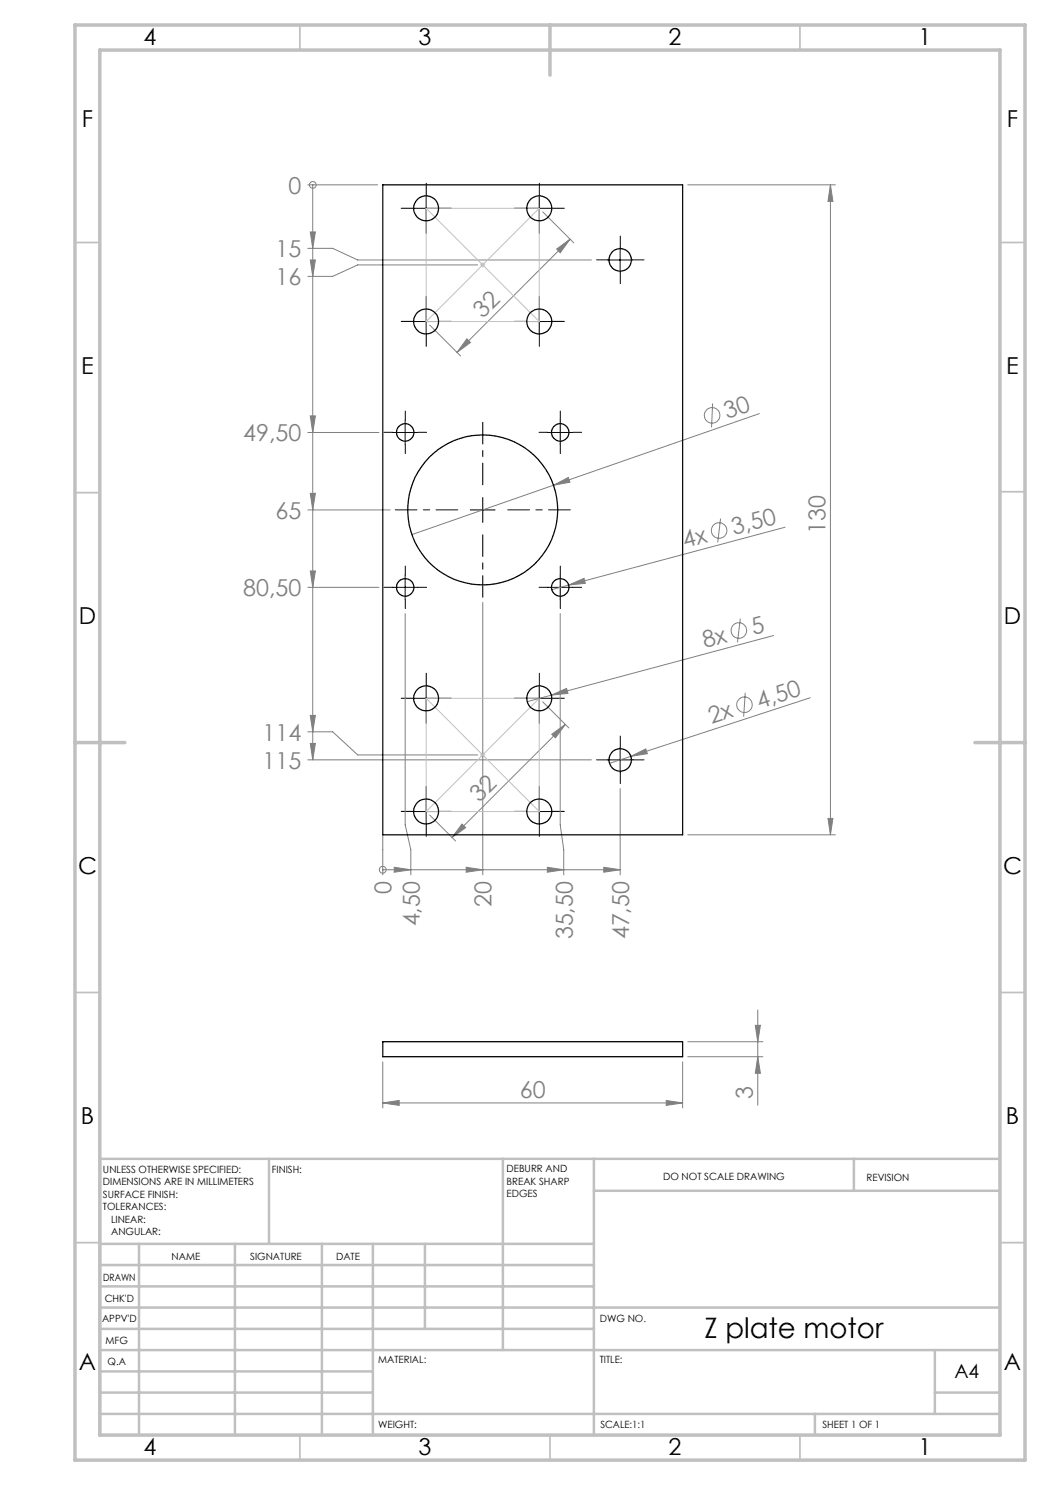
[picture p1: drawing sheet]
<svg xmlns="http://www.w3.org/2000/svg" width="210mm" height="297mm" viewBox="0 0 210 297" stroke-linecap="round" stroke-linejoin="round" font-family="sans-serif">
<g fill="none" stroke="#808080" stroke-width=".2">
<path d="M61.6 37h13.9M62.5 37h.1M62.5 37v115M137.5 37h29.6M166.1 37l.5 3.3h-1zM166.1 37v130M61.6 49.7h4.9l5 2.3h46.8M62.1 46.4h1l-.6 3.3zM62.1 52h1l-.6 3.3zM95.5 53h-24l-5 2.3h-4.9M108.5 42.4l6.3 6.2M111.3 49.8l2.7-2-2 2.7z"/>
<path d="M114 47.8l-22.6 22.7M85.9 65l6.2 6.2M93.4 67.8l.7 .7-2.7 2zM61.6 86.5h14.2M62.1 83.2h1l-.6 3.3zM62.1 98.7h1l-.6 3.3zM110.7 97l3-1.5 .3 .9zM110.7 97l-28.3 9.9M142.5 80.7l-.2 4.8M151.9 82.7l-41.2 14.3M61.6 102h16.4M61.6 117.5h14.2"/>
<path d="M62.1 114.2h1l-.6 3.3zM113.7 117l3.1-1.3 .3 1zM113.7 117l-3.4 .9M144.1 103.7l-.6 4.8M157 105.4l-43.3 11.6M81 122.7v42.3l1.2 5v5M96.6 120.5v54.5M110.3 139l3-1.3 .3 1zM110.3 139l-4.9 1.3M112 122.7v42.3l.7 5v5M148.1 123.7l-.6 4.8M149 138.6l-.3 4.7"/>
<path d="M154.7 127.1l-44.4 11.9M162 139.6l-35.8 11.7M61.6 146.4h4.9l5 4.6h24M61.6 152h56.7M62.1 143.1h1l-.6 3.3zM62.1 148.7h1l-.6 3.3zM108.5 140.4l5.3 5.2M110.3 146.9l2.8-2-2 2.7zM113.1 144.9l-22.7 22.6M124 157.7v17.3M126.2 151.3l3-1.5 .3 .9zM126.2 151.3l-4.3 1.4"/>
<path d="M76.6 174h.1M76.6 167v8M76.6 174h47.4M78.8 173.5l3.4 .5-3.4 .4zM85.9 163l5.2 5.2M92.4 164.8l.7 .7-2.7 2zM93.2 173.5l3.4 .5-3.4 .4zM109.5 173.5l3.2 .5-3.2 .4zM120.8 173.5l3.2 .5-3.2 .4zM137.5 167h29.6M165.6 163.7h1l-.5 3.3zM76.6 212.4v9.2"/>
<path d="M136.5 212.4v9.2M137.5 211.3h15.1M137.5 208.3h15.1M151.1 205.1h1l-.5 3.2zM151.6 202v19M151.6 211.3l.5 3.4h-1zM76.6 220.6l3.2-.5v1zM76.6 220.6h59.9M133.2 220.1l3.3 .5-3.3 .5z"/>
<circle cx="62.6" cy="37" r=".68"/>
<circle cx="142.4" cy="83.1" r="1.56"/>
<circle cx="143.8" cy="106.1" r="1.55"/>
<circle cx="147.8" cy="126.1" r="1.55"/>
<circle cx="148.9" cy="141" r="1.55"/>
<circle cx="76.5" cy="174" r=".69"/>
</g>
<g fill="none" stroke="#c0c0c0" stroke-width=".2">
<path d="M85.2 41.7v22.6M85.2 41.7h22.6M85.2 41.7l22.6 22.6M96 53h1M96.2 52.6l.7 .7M96.6 52.5v1M107.8 41.7l-22.6 22.6M107.8 41.7v22.6M85.2 64.3h22.6M85.2 139.7v22.6M85.2 139.7h22.6M85.2 139.7l22.6 22.6"/>
<path d="M107.8 139.7v22.6M107.8 139.7l-22.6 22.6M96 151h1M96.2 150.6l.7 .7M96.6 150.5v1M96.9 150.6l-.7 .7M85.2 162.3h22.6"/>
</g>
<path d="M96.6 97v-12.5M91.6 102h-12.5M96.6 107v12.5M101.6 102h12.5" fill="none" stroke="#000" stroke-width=".2" stroke-dasharray="15.2 1.3 1.3 1.3" stroke-dashoffset="10.9"/>
<g fill="none" stroke="#000" stroke-width=".2" stroke-dasharray="15.2 1.3 1.3 1.3">
<path d="M85.2 39.2v-2.5M107.9 39.2v-2.5M82.7 41.7h-2.5M85.2 44.2v2.5M87.7 41.7h2.5M105.4 41.7h-2.5M107.9 44.2v2.5M110.4 41.7h2.5M121.6 52h-2.3M124.1 54.5v2.2M124.1 49.5v-2.3M126.6 52h2.2"/>
<path d="M82.7 64.3h-2.5M85.2 66.8v2.5M85.2 61.8v-2.5M87.7 64.3h2.5M105.4 64.3h-2.5M107.9 66.8v2.5M107.9 61.8v-2.5M110.4 64.3h2.5M78.6 86.5h-1.8M81.1 89v1.7M81.1 84v-1.8M83.6 86.5h1.7"/>
<path d="M109.6 86.5h-1.8M112.1 89v1.7M112.1 84v-1.8M114.6 86.5h1.7M78.6 117.5h-1.8M81.1 120v1.7M81.1 115v-1.8M83.6 117.5h1.7M109.6 117.5h-1.8M112.1 120v1.7M112.1 115v-1.8M114.6 117.5h1.7"/>
<path d="M82.7 139.7h-2.5M85.2 137.2v-2.5M87.7 139.7h2.5M105.4 139.7h-2.5M107.9 137.2v-2.5M110.4 139.7h2.5M85.2 142.2v2.5M85.2 159.8v-2.5M107.9 142.2v2.5M107.9 159.8v-2.5M121.6 152h-2.3M124.1 154.5v2.2"/>
<path d="M124.1 149.5v-2.3M126.6 152h2.2M82.7 162.3h-2.5M85.2 164.8v2.5M87.7 162.3h2.5M105.4 162.3h-2.5M107.9 164.8v2.5M110.4 162.3h2.5"/>
</g>
<g fill="none" stroke="#000" stroke-width=".2">
<path d="M85.2 39.2v5M107.8 39.2v5M82.7 41.7h5M105.3 41.7h5M121.5 52h5M124 49.5v5M82.7 64.3h5M85.2 61.8v5M105.3 64.3h5M107.8 61.8v5M78.5 86.5h5M81 84v5"/>
<path d="M96.6 99.5v5M109.5 86.5h5M112 84v5M78.5 117.5h5M81 115v5M94.1 102h4.9M109.5 117.5h5M112 115v5M82.7 139.7h5M85.2 137.2v5M105.3 139.7h5M107.8 137.2v5"/>
<path d="M85.2 159.8v5M107.8 159.8v5M121.5 152h5M124 149.5v5M82.7 162.3h5M105.3 162.3h5"/>
</g>
<g fill="none" stroke="#c0c0c0" stroke-width=".35">
<path d="M60 5v5M160 5v5M15 48.5h5M200 48.5h5M15 98.5h5M200 98.4h5M15 198.5h5M200 198.5h5M15 248.5h5M200 248.5h5M60 287v5M110 287v5"/>
<path d="M160 287v5"/>
</g>
<g fill="none" stroke="#c0c0c0" stroke-width=".5">
<path d="M53.8 231.8v17M100.6 231.8v38.2M118.8 231.8v55.2M118.8 238.2h81.2M170.8 231.8v6.4M200 231.8h-180v55.2M20 248.8h98.8M20 257.3h98.8M20 253h98.8M27.8 248.8v38.2M47 248.8v38.2M64.4 248.8v38.2"/>
<path d="M74.6 248.8v38.2M85 248.8v17M20 265.8h98.8M20 261.5h180M20 278.5h54.6M20 274.3h54.6M20 270h180M187 278.5h13M187 270v12.8M20 282.8h180M163 282.8v4.2"/>
</g>
<path d="M15 5h190v287h-190zM20 10h180v277h-180zM110 5v10M15 148.5h10M195 148.5h10" fill="none" stroke="#c0c0c0" stroke-width=".7"/>
<g fill="#808080">
<path d="M110.3 139l3-1.3 .3 1z"/>
<path d="M113.7 117l3.1-1.3 .3 1z"/>
<path d="M126.2 151.3l3-1.5 .3 .9z"/>
<path d="M110.7 97l3-1.5 .3 .9z"/>
<path d="M62.1 46.4h1l-.6 3.3zM62.1 52h1l-.6 3.3zM62.1 83.2h1l-.6 3.3zM62.1 98.7h1l-.6 3.3zM62.1 114.2h1l-.6 3.3zM62.1 143.1h1l-.6 3.3zM62.1 148.7h1l-.6 3.3z"/>
<path d="M93.4 67.8l.7 .7-2.7 2zM111.3 49.8l2.7-2-2 2.7z"/>
<path d="M92.4 164.8l.7 .7-2.7 2zM110.3 146.9l2.8-2-2 2.7z"/>
<path d="M78.8 173.5l3.4 .5-3.4 .4zM93.2 173.5l3.4 .5-3.4 .4zM109.5 173.5l3.2 .5-3.2 .4zM120.8 173.5l3.2 .5-3.2 .4z"/>
<path d="M133.2 220.1l3.3 .5-3.3 .5zM76.6 220.6l3.2-.5v1z"/>
<path d="M151.6 211.3l.5 3.4h-1zM151.1 205.1h1l-.5 3.2z"/>
<path d="M165.6 163.7h1l-.5 3.3zM166.1 37l.5 3.3h-1z"/>
</g>
<g fill="none" stroke="#000" stroke-width=".25">
<path d="M76.6 37h59.9v130h-59.9zM76.6 208.3h59.9v3h-59.9z"/>
<circle cx="85.2" cy="41.7" r="2.49"/>
<circle cx="107.8" cy="41.7" r="2.5"/>
<circle cx="124" cy="52" r="2.26"/>
<circle cx="85.2" cy="64.3" r="2.5"/>
<circle cx="107.8" cy="64.3" r="2.51"/>
<circle cx="81" cy="86.5" r="1.74"/>
<circle cx="112" cy="86.5" r="1.75"/>
<circle cx="81" cy="117.5" r="1.74"/>
<circle cx="96.5" cy="102" r="15"/>
<circle cx="112" cy="117.5" r="1.75"/>
<circle cx="85.2" cy="139.7" r="2.49"/>
<circle cx="107.8" cy="139.7" r="2.5"/>
<circle cx="124" cy="152" r="2.26"/>
<circle cx="85.2" cy="162.3" r="2.5"/>
<circle cx="107.8" cy="162.3" r="2.51"/>
</g>
<text font-size="5.6" x="140.9" y="267.5">Z plate motor</text>
<g font-size="4.7">
<text x="28.7" y="9">4</text>
<text x="83.7" y="9">3</text>
<text x="133.7" y="9">2</text>
<text x="183.7" y="9">1</text>
<text x="16.4" y="25.5">F</text>
<text x="201.4" y="25.5">F</text>
<text x="16.2" y="74.7">E</text>
<text x="201.2" y="74.7">E</text>
<text x="15.8" y="124.7">D</text>
<text x="200.8" y="124.7">D</text>
<text x="15.6" y="174.7">C</text>
<text x="200.6" y="174.7">C</text>
<text x="16.2" y="224.7">B</text>
<text x="201.2" y="224.7">B</text>
<text x="15.8" y="274">A</text>
<text x="200.8" y="274">A</text>
<text x="28.7" y="291">4</text>
<text x="83.7" y="291">3</text>
<text x="133.7" y="291">2</text>
<text x="183.7" y="291">1</text>
</g>
<g font-size="4.7" fill="#808080">
<text x="57.7" y="38.7">0</text>
<text x="55.1" y="51.4">15</text>
<text x="55.1" y="57">16</text>
<text x="96.6" y="63.9" transform="rotate(-45 96.6 63.9)">32</text>
<text x="145.4" y="83.8" transform="rotate(-19 145.4 83.8)">30</text>
<text x="48.6" y="88.2">49,50</text>
<text x="55.1" y="103.7">65</text>
<text x="146.8" y="107.1" transform="rotate(-15 146.8 107.1)">3,50</text>
<text x="165.1" y="106.8" transform="rotate(-90 165.1 106.8)">130</text>
<text x="137" y="109.7" transform="rotate(-15 137 109.7)">4x</text>
<text x="48.6" y="119.2">80,50</text>
<text x="140.9" y="129.7" transform="rotate(-15 140.9 129.7)">8x</text>
<text x="150.7" y="127.1" transform="rotate(-15 150.7 127.1)">5</text>
<text x="151.9" y="141.8" transform="rotate(-18 151.9 141.8)">4,50</text>
<text x="52.5" y="148.1">114</text>
<text x="142.3" y="144.9" transform="rotate(-18 142.3 144.9)">2x</text>
<text x="52.5" y="153.7">115</text>
<text x="95.9" y="160.6" transform="rotate(-45 95.9 160.6)">32</text>
<text x="78.3" y="178.8" transform="rotate(-90 78.3 178.8)">0</text>
<text x="83.9" y="185.3" transform="rotate(-90 83.9 185.3)">4,50</text>
<text x="98.3" y="181.4" transform="rotate(-90 98.3 181.4)">20</text>
<text x="114.5" y="187.9" transform="rotate(-90 114.5 187.9)">35,50</text>
<text x="125.8" y="187.9" transform="rotate(-90 125.8 187.9)">47,50</text>
<text x="104" y="219.6">60</text>
<text x="150.6" y="219.7" transform="rotate(-90 150.6 219.7)">3</text>
</g>
<text font-size="3.9" x="190.9" y="275.5">A4</text>
<g font-size="2">
<text x="20.6" y="234.6">UNLESS OTHERWISE SPECIFIED:</text>
<text x="20.6" y="237.1">DIMENSIONS ARE IN MILLIMETERS</text>
<text x="20.6" y="239.6">SURFACE FINISH:</text>
<text x="54.4" y="234.6">FINISH:</text>
<text x="101.3" y="234.5">DEBURR AND</text>
<text x="101.3" y="237">BREAK SHARP</text>
<text x="101.3" y="239.5">EDGES</text>
<text x="132.6" y="236">DO NOT SCALE DRAWING</text>
<text x="173.3" y="236.2">REVISION</text>
<text x="20.6" y="242.1">TOLERANCES:</text>
<text x="22.2" y="244.6">LINEAR:</text>
<text x="22.2" y="247.1">ANGULAR:</text>
<text x="34.3" y="252">NAME</text>
<text x="50" y="251.9">SIGNATURE</text>
<text x="67.2" y="251.9">DATE</text>
<text x="20.6" y="256.1">DRAWN</text>
<text x="20.9" y="260.3">CHK'D</text>
<text x="20.4" y="264.4">APPV'D</text>
<text x="21.1" y="268.8">MFG</text>
<text x="120" y="264.4">DWG NO.</text>
<text x="21.5" y="273">Q.A</text>
<text x="75.6" y="272.5">MATERIAL:</text>
<text x="120" y="272.5">TITLE:</text>
<text x="75.6" y="285.5">WEIGHT:</text>
<text x="120.1" y="285.6">SCALE:1:1</text>
<text x="164.5" y="285.6">SHEET 1 OF 1</text>
</g>
</svg>
